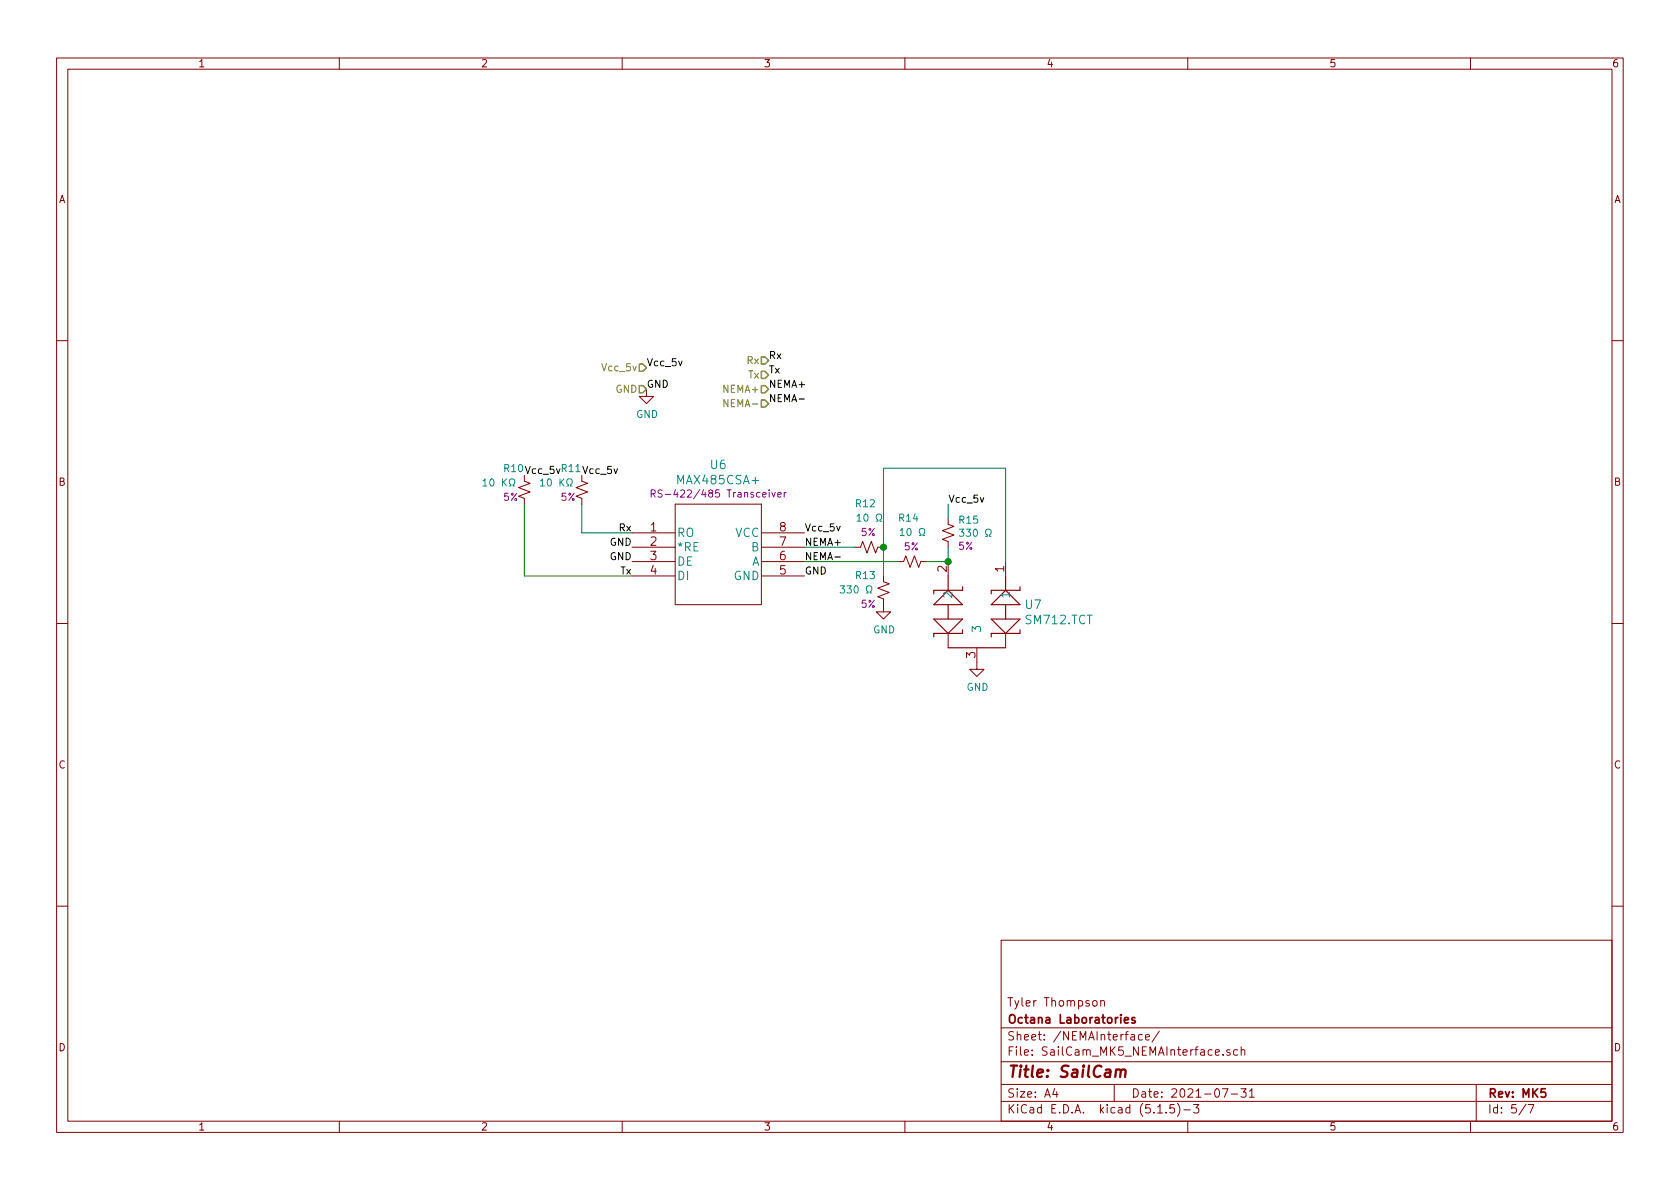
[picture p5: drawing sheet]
EESchema Schematic File Version 4
EELAYER 30 0
EELAYER END
$Descr A4 11693 8268
encoding utf-8
Sheet 5 7
Title "SailCam"
Date "2021-07-31"
Rev "MK5"
Comp "Octana Laboratories"
Comment1 "Tyler Thompson"
Comment2 ""
Comment3 ""
Comment4 ""
$EndDescr
Text Label 5600 3800 0    50   ~ 0
NEMA+
Text Label 5600 3900 0    50   ~ 0
NEMA-
Text Label 5600 4000 0    50   ~ 0
GND
Text Label 4400 3800 2    50   ~ 0
GND
Text Label 4400 3900 2    50   ~ 0
GND
Text Label 4400 3700 2    50   ~ 0
Rx
$Comp
L Device:R_Small_US R11
U 1 1
P 4050 3400
F 0 "R11" H 3900 3550 50  0000 L CNN
F 1 "10 KΩ" H 3750 3450 50  0000 L CNN
F 2 "footprints:C_0805_2012Metric_Pad1.15x1.40mm_HandSolder_FullSilk" H 4050 3400 50  0001 C CNN
F 3 "~" H 4050 3400 50  0001 C CNN
F 4 "5%" H 3900 3350 50  0000 L CNN "Tolerance"
	1    4050 3400
	1    0    0    -1  
$EndComp
Wire Wire Line
	4050 3500 4050 3700
$Comp
L Device:R_Small_US R12
U 1 1
P 6050 3800
F 0 "R12" V 6350 3750 50  0000 L CNN
F 1 "10 Ω" V 6250 3700 50  0000 L CNN
F 2 "footprints:C_0805_2012Metric_Pad1.15x1.40mm_HandSolder_FullSilk" H 6050 3800 50  0001 C CNN
F 3 "~" H 6050 3800 50  0001 C CNN
F 4 "5%" V 6150 3750 50  0000 L CNN "Tolerance"
	1    6050 3800
	0    -1   -1   0   
$EndComp
$Comp
L Device:R_Small_US R14
U 1 1
P 6350 3900
F 0 "R14" V 6650 3850 50  0000 L CNN
F 1 "10 Ω" V 6550 3800 50  0000 L CNN
F 2 "footprints:C_0805_2012Metric_Pad1.15x1.40mm_HandSolder_FullSilk" H 6350 3900 50  0001 C CNN
F 3 "~" H 6350 3900 50  0001 C CNN
F 4 "5%" V 6450 3850 50  0000 L CNN "Tolerance"
	1    6350 3900
	0    -1   -1   0   
$EndComp
Wire Wire Line
	5600 3800 5950 3800
Wire Wire Line
	6250 3900 5600 3900
$Comp
L Device:R_Small_US R15
U 1 1
P 6600 3700
F 0 "R15" H 6668 3791 50  0000 L CNN
F 1 "330 Ω" H 6668 3700 50  0000 L CNN
F 2 "footprints:C_0805_2012Metric_Pad1.15x1.40mm_HandSolder_FullSilk" H 6600 3700 50  0001 C CNN
F 3 "~" H 6600 3700 50  0001 C CNN
F 4 "5%" H 6668 3609 50  0000 L CNN "Tolerance"
	1    6600 3700
	1    0    0    -1  
$EndComp
Wire Wire Line
	6450 3900 6600 3900
Wire Wire Line
	6600 3900 6600 3800
Wire Wire Line
	6150 3800 6150 4000
$Comp
L SM712-TCT:SM712.TCT U7
U 1 1
P 7000 3900
F 0 "U7" V 7297 4029 60  0000 L CNN
F 1 "SM712.TCT" V 7403 4029 60  0000 L CNN
F 2 "footprints:SM712.TCT" H 6975 3140 60  0001 C CNN
F 3 "https://semtech.my.salesforce.com/sfc/p/#E0000000JelG/a/440000001MKW/f6pBKheIN2CeR0DxWdS3THuJ7nh4aKYltSzghsLP5iw" H 7000 3900 60  0001 C CNN
	1    7000 3900
	0    1    1    0   
$EndComp
Connection ~ 6600 3900
Wire Wire Line
	7000 3900 7000 3250
Wire Wire Line
	7000 3250 6150 3250
Wire Wire Line
	6150 3250 6150 3800
Connection ~ 6150 3800
$Comp
L power:GND #PWR0122
U 1 1
P 6150 4200
F 0 "#PWR0122" H 6150 3950 50  0001 C CNN
F 1 "GND" H 6155 4027 50  0000 C CNN
F 2 "" H 6150 4200 50  0001 C CNN
F 3 "" H 6150 4200 50  0001 C CNN
	1    6150 4200
	1    0    0    -1  
$EndComp
$Comp
L Device:R_Small_US R13
U 1 1
P 6150 4100
F 0 "R13" H 6200 4000 50  0000 L CNN
F 1 "330 Ω" H 6218 4100 50  0000 L CNN
F 2 "footprints:C_0805_2012Metric_Pad1.15x1.40mm_HandSolder_FullSilk" H 6150 4100 50  0001 C CNN
F 3 "~" H 6150 4100 50  0001 C CNN
F 4 "5%" H 6200 4200 50  0000 L CNN "Tolerance"
	1    6150 4100
	-1   0    0    1   
$EndComp
$Comp
L MAX485CSA&plus_:MAX485CSA+ U6
U 1 1
P 4400 3700
F 0 "U6" H 5000 4177 60  0000 C CNN
F 1 "MAX485CSA+" H 5000 4071 60  0000 C CNN
F 2 "footprints:MAX485CSA&plus_" H 5500 3940 60  0001 C CNN
F 3 "https://datasheets.maximintegrated.com/en/ds/MAX1487-MAX491.pdf" H 5000 4071 60  0001 C CNN
F 4 "RS-422/485 Transceiver" H 5000 3973 50  0000 C CNN "Description"
	1    4400 3700
	1    0    0    -1  
$EndComp
$Comp
L Device:R_Small_US R10
U 1 1
P 3650 3400
F 0 "R10" H 3500 3550 50  0000 L CNN
F 1 "10 KΩ" H 3350 3450 50  0000 L CNN
F 2 "footprints:C_0805_2012Metric_Pad1.15x1.40mm_HandSolder_FullSilk" H 3650 3400 50  0001 C CNN
F 3 "~" H 3650 3400 50  0001 C CNN
F 4 "5%" H 3500 3350 50  0000 L CNN "Tolerance"
	1    3650 3400
	1    0    0    -1  
$EndComp
Wire Wire Line
	4050 3700 4400 3700
Wire Wire Line
	3650 3500 3650 4000
Wire Wire Line
	3650 4000 4400 4000
Text Label 4400 4000 2    50   ~ 0
Tx
$Comp
L power:GND #PWR0124
U 1 1
P 6800 4600
F 0 "#PWR0124" H 6800 4350 50  0001 C CNN
F 1 "GND" H 6805 4427 50  0000 C CNN
F 2 "" H 6800 4600 50  0001 C CNN
F 3 "" H 6800 4600 50  0001 C CNN
	1    6800 4600
	1    0    0    -1  
$EndComp
Text Label 5600 3700 0    50   ~ 0
Vcc_5v
Text Label 4500 2700 0    50   ~ 0
GND
$Comp
L power:GND #PWR0125
U 1 1
P 4500 2700
F 0 "#PWR0125" H 4500 2450 50  0001 C CNN
F 1 "GND" H 4505 2527 50  0000 C CNN
F 2 "" H 4500 2700 50  0001 C CNN
F 3 "" H 4500 2700 50  0001 C CNN
	1    4500 2700
	1    0    0    -1  
$EndComp
Text HLabel 4500 2700 0    50   Input ~ 0
GND
Text HLabel 4500 2550 0    50   Input ~ 0
Vcc_5v
Text Label 4500 2550 0    50   ~ 0
Vcc_5v
Text Label 6600 3500 0    50   ~ 0
Vcc_5v
Wire Wire Line
	6600 3500 6600 3600
Text HLabel 5350 2500 0    50   Input ~ 0
Rx
Text HLabel 5350 2600 0    50   Input ~ 0
Tx
Text HLabel 5350 2700 0    50   Input ~ 0
NEMA+
Text HLabel 5350 2800 0    50   Input ~ 0
NEMA-
Text Label 5350 2500 0    50   ~ 0
Rx
Text Label 5350 2600 0    50   ~ 0
Tx
Text Label 5350 2800 0    50   ~ 0
NEMA-
Text Label 5350 2700 0    50   ~ 0
NEMA+
Text Label 4050 3300 0    50   ~ 0
Vcc_5v
Text Label 3650 3300 0    50   ~ 0
Vcc_5v
$EndSCHEMATC
